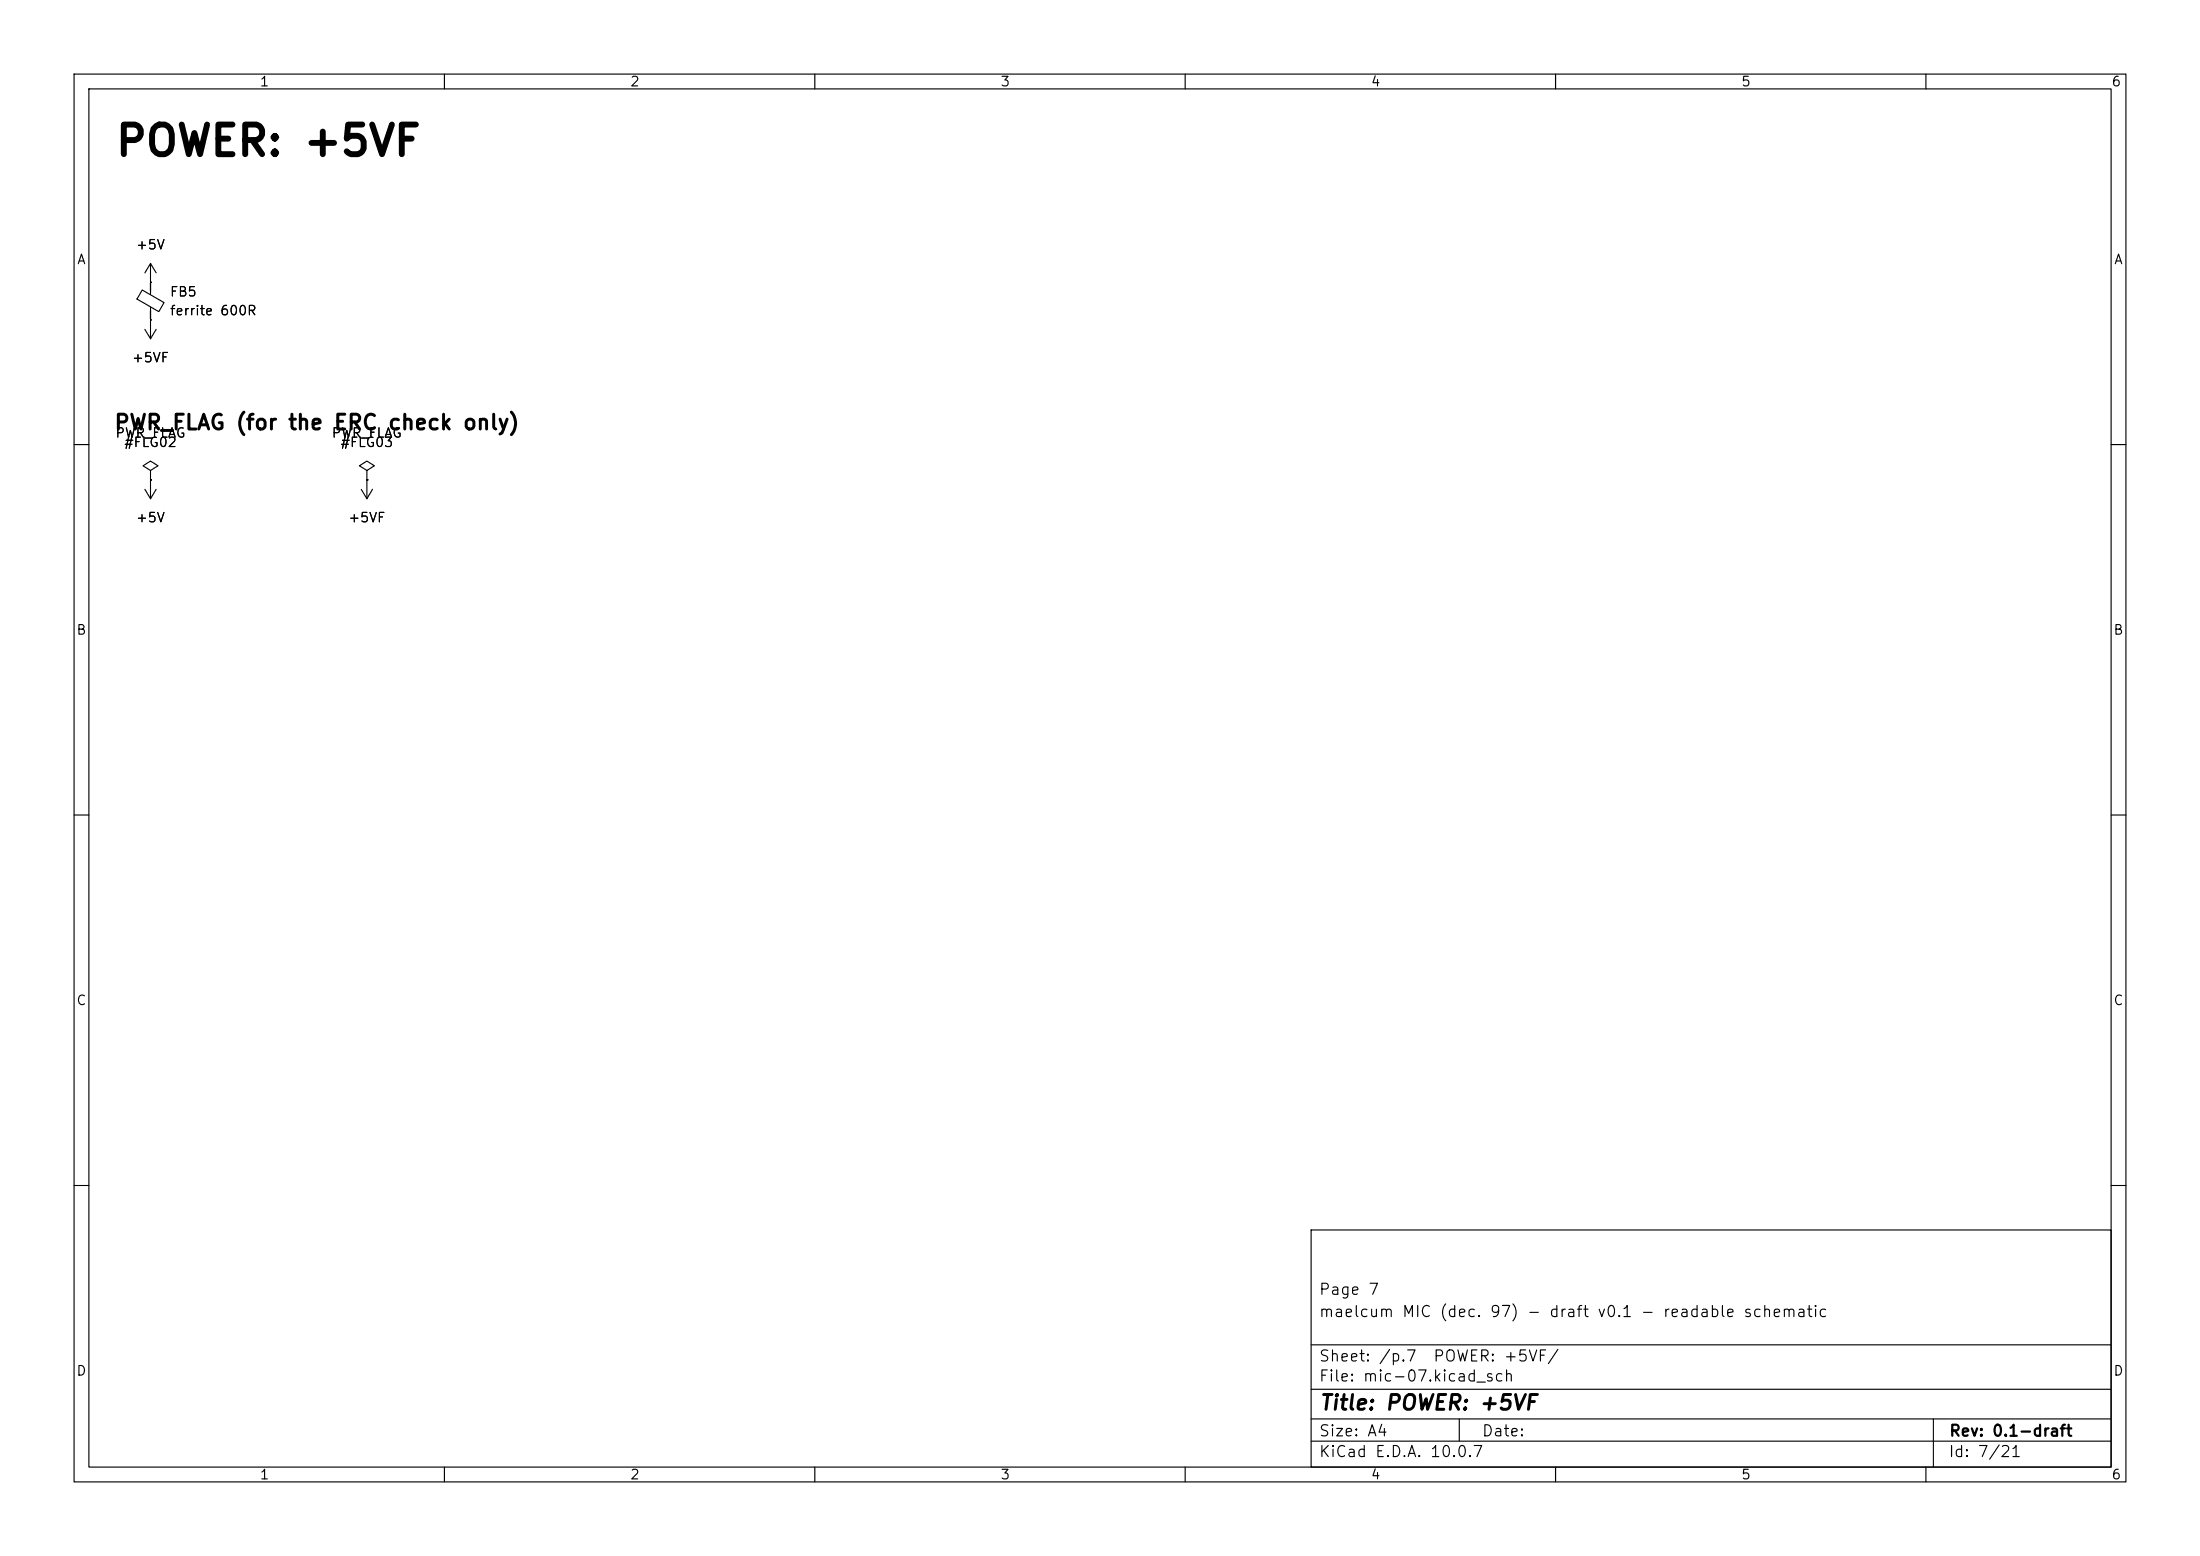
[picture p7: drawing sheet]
<svg xmlns="http://www.w3.org/2000/svg" width="297mm" height="210mm" viewBox="0 0 297 210" stroke-linecap="round" stroke-linejoin="round" font-family="sans-serif">
<g fill="none" stroke="#000" stroke-width=".15">
<path d="M10 10h277v190h-277zM12 12h273v186h-273zM60 10v2M110 10v2M160 10v2M210 10v2M260 10v2M19.2 39.1l2.9 1.7-.7 1.3-2.9-1.7zM20.3 38.1h.1M20.3 35.6v4.2M20.3 35.6l-.7 1.2M20.3 35.6l.8 1.2"/>
<path d="M19.6 44.5l.7 1.2M20.3 43.2h.1M20.3 41.4v4.3M21.1 44.5l-.8 1.2M10 60h2M19.6 66l.7 1.3M20.3 63.5l1-.6-1-.7-1 .7 1 .6v1.3M20.3 64.8h.1M20.3 64.8v2.5M21.1 66l-.8 1.3M48.8 66l.7 1.3M49.5 63.5l1-.6-1-.7-1 .7 1 .6v1.3"/>
<path d="M49.5 64.8h.1M49.5 64.8v2.5M50.3 66l-.8 1.3M285 60h2M10 110h2M285 110h2M10 160h2M177 166h108v32h-108zM285 160h2M60 198v2M110 198v2M160 198v2"/>
<path d="M177 194.5h108M177 191.5h108M177 187.5h108M177 181.5h108M197 191.5v3M210 198v2M260 198v2M261 191.5v6.5"/>
</g>
<text font-size="4" x="15.4" y="22">POWER: +5VF</text>
<g font-size="2">
<text x="15.3" y="58.5">PWR_FLAG (for the ERC check only)</text>
<text x="178" y="190.8">Title: POWER: +5VF</text>
</g>
<g font-size="1.5">
<text x="178" y="178.1">maelcum MIC (dec. 97) - draft v0.1 - readable schematic</text>
<text x="178" y="175.1">Page 7</text>
<text x="178" y="184.1">Sheet: /p.7</text>
<text x="193.4" y="184.1">POWER: +5VF/</text>
<text x="178" y="186.8">File: mic-07.kicad_sch</text>
<text x="178" y="197">KiCad E.D.A. 10.0.7</text>
<text x="178" y="194.2">Size: A4</text>
<text x="200" y="194.2">Date:</text>
<text x="263" y="197">Id: 7/21</text>
<text x="263" y="194.2">Rev: 0.1-draft</text>
</g>
<g font-size="1.3">
<text x="35" y="12">1</text>
<text x="85" y="12">2</text>
<text x="135" y="12">3</text>
<text x="185" y="12">4</text>
<text x="235" y="12">5</text>
<text x="285" y="12">6</text>
<text x="10.3" y="36">A</text>
<text x="18.3" y="34">+5V</text>
<text x="285.3" y="36">A</text>
<text x="22.8" y="40.3">FB5</text>
<text x="22.8" y="42.9">ferrite 600R</text>
<text x="17.7" y="49.2">+5VF</text>
<text x="15.5" y="59.4">PWR_FLAG</text>
<text x="44.7" y="59.4">PWR_FLAG</text>
<text x="16.7" y="60.7">#FLG02</text>
<text x="45.9" y="60.7">#FLG03</text>
<text x="18.3" y="70.8">+5V</text>
<text x="46.9" y="70.8">+5VF</text>
<text x="10.2" y="86">B</text>
<text x="285.2" y="86">B</text>
<text x="10.2" y="136">C</text>
<text x="285.2" y="136">C</text>
<text x="10.2" y="186">D</text>
<text x="285.2" y="186">D</text>
<text x="35" y="200">1</text>
<text x="85" y="200">2</text>
<text x="135" y="200">3</text>
<text x="185" y="200">4</text>
<text x="235" y="200">5</text>
<text x="285" y="200">6</text>
</g>
</svg>
